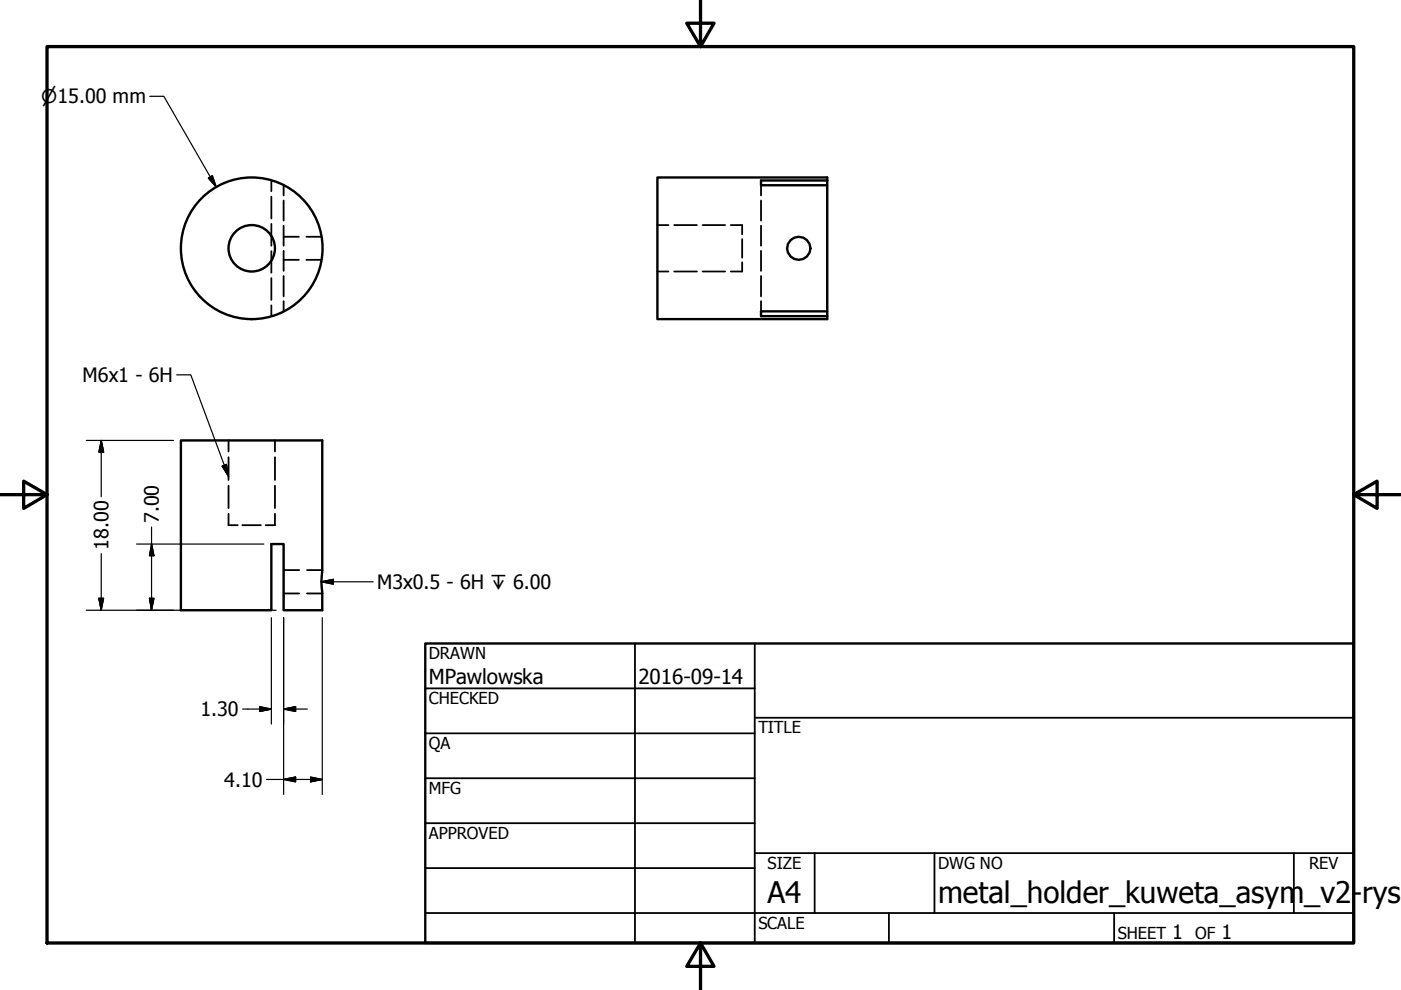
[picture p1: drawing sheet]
<svg xmlns="http://www.w3.org/2000/svg" width="297mm" height="210mm" viewBox="0 0 297 210" stroke-linecap="round" stroke-linejoin="round" font-family="sans-serif">
<!-- layer: Hidden (ANSI) -->
<g fill="none" stroke="#000" stroke-width=".38">
<path d="M57.5 38.3v2.2M60.1 39.3v2.1M161.4 39.3v2.1M57.5 41.7v4.6M57.5 47.5v4.6M57.5 53.2v4.6M57.5 59v4.6M60.1 42.5v4.3M60.1 47.9v4.2M60.1 53.2v4.2M60.1 58.5v4.3M60.1 50.2h3.3"/>
<path d="M60.1 55.1h3.3M65 50.2h3.1M65 55.1h3.1M139.4 57.6h2.3M139.4 47.7h2.3M142.9 57.6h4.9M142.9 47.7h4.9M149 57.6h4.7M149 47.7h4.7M154.9 47.7h2.5v2M157.4 50.7v3.9M157.4 55.6v2h-2.5"/>
<path d="M161.4 42.5v4.3M161.4 47.9v4.2M161.4 53.2v4.2M161.4 58.5v4.3M57.5 64.7v2.3M60.1 63.9v2.1M161.4 63.9v2.1M48.5 93.4v2.3M48.5 96.9v4.9M58.3 93.4v2.3M58.3 96.9v4.9M48.5 108.9v2.5h1.9"/>
<path d="M48.5 103v4.7M51.4 111.4h3.9M58.3 108.9v2.5h-2M58.3 103v4.7M60.1 120.9h3.3M60.1 125.8h3.3M65.1 120.9h3.2M65.1 125.8h3.2"/>
</g>
<!-- layer: Visible (ANSI) -->
<g fill="none" stroke="#000" stroke-width=".51">
<path d="M175.4 38.3h-14v1h14v26.7h-14v1h14M175.4 39.3v-1.7h-36v30.1h36v-1.7M38.4 93.4h29.9v27.5a16.2 16.2 0 0 0 0 4.9v3.6h-8.2v-14h-2.6v14h-19.1z"/>
<circle cx="53.4" cy="52.6" r="4.9"/>
<circle cx="53.4" cy="52.6" r="15"/>
<circle cx="169.4" cy="52.6" r="2.46"/>
</g>
<!-- layer: Border (ANSI) -->
<path d="M148.5 -.1v10l-2.9-5h5.8l-2.9 5M10 9.9h277v190h-277zM0 104.9h10l-5-2.9v5.8l5-2.9M287 104.9l5 2.9v-5.8l-5 2.9h10M148.5 199.9l2.9 5h-5.8l2.9-5v10" fill="none" stroke="#000" stroke-width=".7"/>
<!-- layer: Title (ANSI) -->
<g fill="none" stroke="#000" stroke-width=".38">
<path d="M134.6 136.4v63.5M160 136.4v63.5M90.2 146h69.8M90.2 155.5h69.8M160 152.2h127M90.2 165h69.8M90.2 174.5h69.8M90.2 193.6h196.8M90.2 184.1h69.8M160 180.9h127M172.7 180.9v12.7M188.5 193.6v6.3"/>
<path d="M198.1 180.9v12.7M236.2 193.6v6.3M274.3 180.9v12.7"/>
</g>
<path d="M90.2 136.4h196.8v63.5h-196.8z" fill="none" stroke="#000" stroke-width=".51"/>
<!-- layer: Dimension (ANSI) -->
<g fill="none" stroke="#000" stroke-width=".25">
<path d="M31.7 20.4h3l11.1 19.3M44.2 37.8l.8-.6 .8 2.5zM18.3 93.4h18.5M21.5 93.4l.5 2.5h-1zM21.5 93.4v11.9M21.5 117.4v12M29 115.4h26.9M32.1 115.4l.5 2.4h-.9zM32.1 111.7v17.7M18.3 129.4h40.2M21 126.8h1l-.5 2.6zM31.7 126.8h.9l-.5 2.6z"/>
<path d="M57.5 131v22.5M60.1 131v37.4M68.3 131v37.4M51.4 150.3h6.1M55.1 149.8l2.4 .5-2.4 .5zM60.1 150.3l2.6-.5v1zM60.1 150.3h5.1M56.5 165.3h11.8M60.1 165.3l2.6-.5v1zM65.8 164.8l2.5 .5-2.5 .5z"/>
</g>
<g fill="#000" stroke="#000" stroke-width=".25">
<path d="M44.2 37.8l1.6 1.9zM44.2 37.8l.8-.6 .8 2.5zM21.5 93.4l.5 2.5zM21.5 93.4l.5 2.5h-1zM32.1 115.4l.5 2.4zM32.1 115.4l.5 2.4h-.9zM21 126.8l.5 2.6zM21 126.8h1l-.5 2.6zM31.7 126.8l.4 2.6zM31.7 126.8h.9l-.5 2.6zM55.1 150.8l2.4-.5zM55.1 149.8l2.4 .5-2.4 .5z"/>
<path d="M60.1 150.3l2.6-.5zM60.1 150.3l2.6-.5v1zM60.1 165.3l2.6-.5zM60.1 165.3l2.6-.5v1zM65.8 165.8l2.5-.5zM65.8 164.8l2.5 .5-2.5 .5z"/>
</g>
<!-- layer: Symbol (ANSI) -->
<path d="M37.5 79.5h2.9l8.1 21.5M47.1 98.8l.9-.3 .5 2.5zM68.1 123.4l2.6-.6v1.1zM68.1 123.4h11" fill="none" stroke="#000" stroke-width=".25"/>
<path d="M47.1 98.8l1.4 2.2zM47.1 98.8l.9-.3 .5 2.5zM68.1 123.4l2.6-.6zM68.1 123.4l2.6-.6v1.1z" fill="#000" stroke="#000" stroke-width=".25"/>
<g font-size="6.3">
<text x="162.8" y="191.4">A4</text>
<text x="198.9" y="191.6">metal_holder_kuweta_asym_v2-</text>
<text x="288.8" y="191.6">rys</text>
</g>
<g font-size="4.4">
<text x="90.9" y="145.1">MPawlowska</text>
<text x="135.4" y="145.1">2016-09-14</text>
</g>
<g font-size="4.2">
<text x="17.5" y="81">M6x1 - 6H</text>
<text x="33.7" y="110.9" transform="rotate(-90 33.7 110.9)">7.00</text>
<text x="23" y="116.6" transform="rotate(-90 23 116.6)">18.00</text>
<text x="79.9" y="124.9">M3x0.5 - 6H ↧ 6.00</text>
<text x="42.5" y="151.9">1.30</text>
<text x="47.6" y="166.8">4.10</text>
<text x="248.5" y="199.1">1</text>
<text x="259" y="199.1">1</text>
</g>
<text font-size="4" x="8.8" y="21.9">⌀15.00 mm</text>
<g font-size="3.5">
<text x="90.9" y="139.7">DRAWN</text>
<text x="90.9" y="149.3">CHECKED</text>
<text x="160.8" y="155.5">TITLE</text>
<text x="90.9" y="158.8">QA</text>
<text x="90.9" y="168.3">MFG</text>
<text x="90.9" y="177.8">APPROVED</text>
<text x="162.8" y="184.2">SIZE</text>
<text x="198.9" y="184.2">DWG NO</text>
<text x="277.6" y="184.2">REV</text>
<text x="160.8" y="196.9">SCALE</text>
<text x="237" y="199.1">SHEET</text>
<text x="253.4" y="199.1">OF</text>
</g>
</svg>
